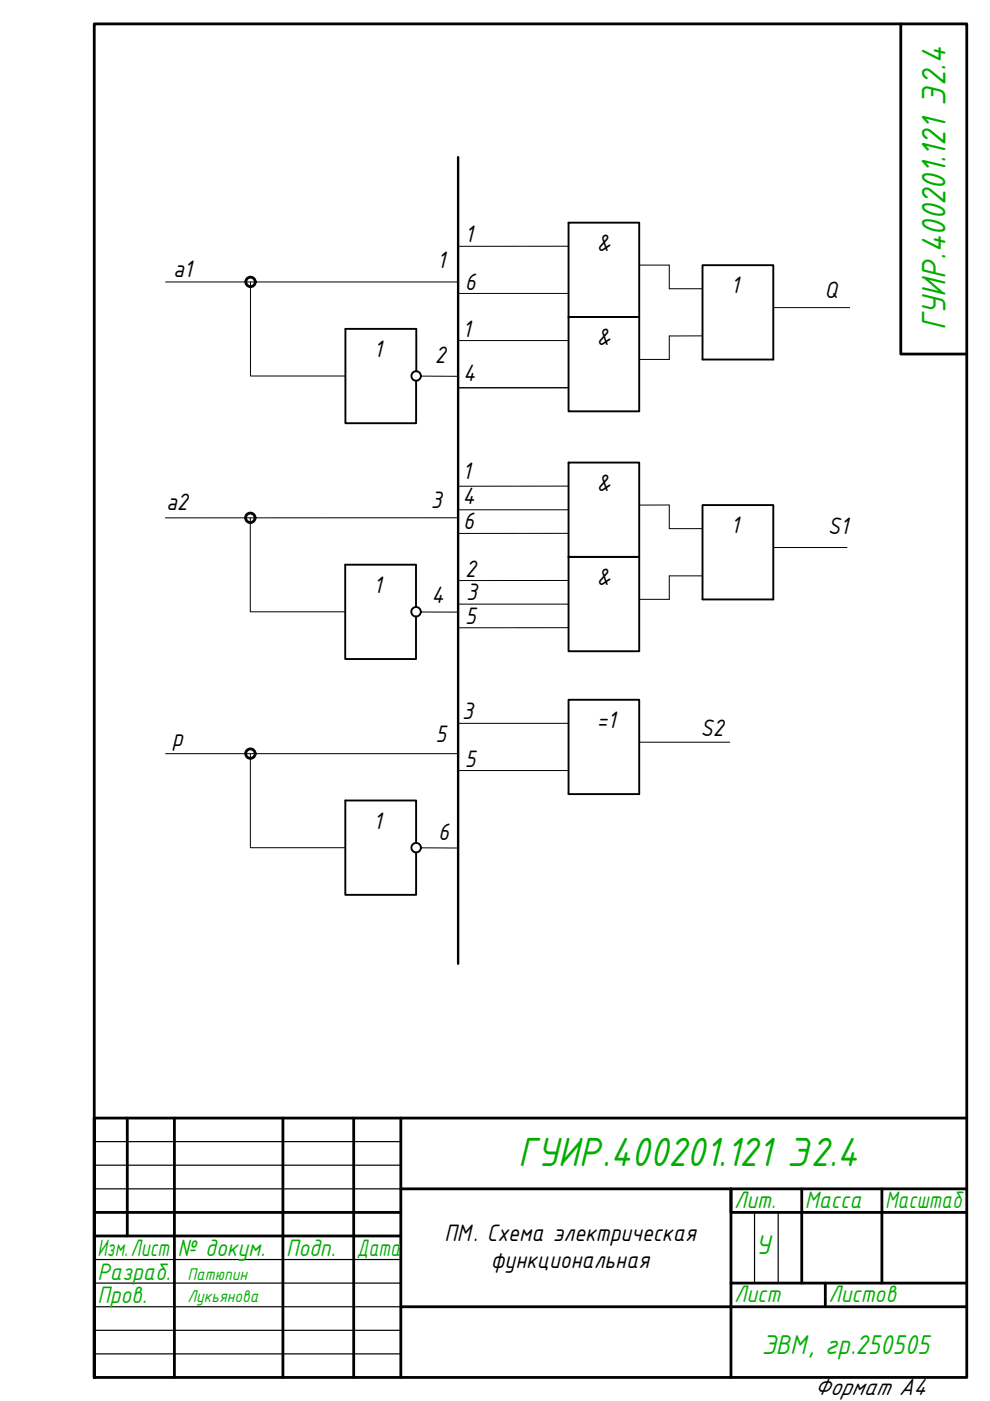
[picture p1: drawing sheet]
<svg xmlns="http://www.w3.org/2000/svg" width="210mm" height="297mm" viewBox="0 0 210 297" stroke-linecap="round" stroke-linejoin="round" font-family="sans-serif">
<!-- layer: 0 -->
<g fill="none" stroke="#000" stroke-width=".59">
<path d="M191 5.1v70h14M27 237.1v25M37 237.1v54.9M60 237.1v54.9M75 237.1v54.9M85 237.1v54.9M205 237.1h-185v54.9h185v-286.9h-185v286.9M20 257.1h65M85 252.1h120M170 252.1v19.9M187 252.1v19.9M205 257.1h-50v-5v39.9"/>
<path d="M20 262.1h65M85 277.1h120M155 272h50M175 272v5.1"/>
<circle cx="53.1" cy="59.8" r="1.01"/>
<circle cx="53.1" cy="109.8" r="1.01"/>
<circle cx="53.1" cy="159.8" r="1.01"/>
</g>
<path d="M20 242h65M20 247h65M20 252.1h65M160 257.1v14.9M165 257.1v14.9M20 267h65M20 272h65M20 277.1h65M20 282.1h65M20 287h65" fill="none" stroke="#000" stroke-width=".25"/>
<path d="M97.1 33.3v171" fill="none" stroke="#000" stroke-width=".51"/>
<g fill="none" stroke="#000" stroke-width=".21">
<path d="M35.1 59.8h62M53.1 59.8v19.9h20.1M120.5 52.2h-23.4M135.5 56.2h6.4v5h7M89.2 79.7l7.9 .1M97.1 62.2h23.4M97.1 72.2h23.4M148.9 71.2h-7v5h-6.4M164 65.2h16.1M120.5 82.2h-23.4M53.1 109.8v19.9h20.1M97.1 109.8h-62"/>
<path d="M97.1 108.1h23.4M120.5 113.1h-23.4M120.5 103.1h-23.4M135.5 107.1h6.4v5h7M164 116.1h15.6M89.2 129.8h7.9M97.1 128.1h23.4M120.5 133.1h-23.4M120.5 123.1h-23.4M148.9 122.1h-7v5h-6.4M35.1 159.8h62M53.1 159.8v19.9h20.1"/>
<path d="M97.1 153.4h23.4M135.5 157.4h19.2M89.2 179.8h8M97.1 163.4h23.4"/>
</g>
<g fill="none" stroke="#000" stroke-width=".4">
<path d="M120.5 47.2h15v20h-15zM148.9 56.2h15.1v20h-15.1zM88.2 69.7h-15v20h15v-9M88.3 69.7v9M120.5 67.2h15v20h-15zM120.5 98.1h15v20h-15zM120.5 118.1h15v20h-15zM148.9 107.1h15.1v20h-15.1zM88.2 128.7v-9h-15v20h15v-9M120.5 148.4h15v20h-15zM88.2 178.7v-9h-15v20h15v-9"/>
<circle cx="88.2" cy="79.7" r="1.01"/>
<circle cx="88.2" cy="129.7" r="1.01"/>
<circle cx="88.2" cy="179.7" r="1.01"/>
</g>
<text font-size="9.3" fill="#00ad00" x="109.9" y="247.2">ГУИР.400201.121 Э2.4</text>
<text font-size="7.8" fill="#00ad00" x="200.5" y="69.9" transform="rotate(-90 200.5 69.9)">ГУИР.400201.121 Э2.4</text>
<g font-size="6.2" fill="#00ad00">
<text x="160.2" y="265.9">У</text>
<text x="161.5" y="287">ЭВМ, гр.250505</text>
</g>
<g font-size="5.4">
<text x="98.6" y="51.3">1</text>
<text x="126.5" y="53.2">&amp;</text>
<text x="36.7" y="58.7">a1</text>
<text x="92.7" y="56.9">1</text>
<text x="98.5" y="61.5">6</text>
<text x="154.9" y="62.2">1</text>
<text x="174.8" y="63.2">Q</text>
<text x="98.1" y="71.5">1</text>
<text x="79.2" y="75.7">1</text>
<text x="92.2" y="76.9">2</text>
<text x="126.5" y="73.2">&amp;</text>
<text x="98.2" y="80.8">4</text>
<text x="98" y="101.6">1</text>
<text x="91.4" y="107.7">3</text>
<text x="98" y="106.9">4</text>
<text x="126.5" y="104.1">&amp;</text>
<text x="35.2" y="108.2">a2</text>
<text x="98.2" y="112.1">6</text>
<text x="154.9" y="113.1">1</text>
<text x="175.5" y="113.2">S1</text>
<text x="79.2" y="125.7">1</text>
<text x="98.6" y="122.4">2</text>
<text x="126.5" y="124.1">&amp;</text>
<text x="91.5" y="127.9">4</text>
<text x="98.8" y="127.1">3</text>
<text x="98.7" y="132.3">5</text>
<text x="98" y="152.4">3</text>
<text x="126.5" y="154.4">=1</text>
<text x="36.5" y="158.1">p</text>
<text x="92.4" y="157.4">5</text>
<text x="148.5" y="156">S2</text>
<text x="98.5" y="162.6">5</text>
<text x="79.2" y="175.7">1</text>
<text x="92.9" y="178">6</text>
<text x="94.3" y="263.1">ПМ. Схема электрическая</text>
<text x="104.1" y="268.9">функциональная</text>
<text x="172.7" y="295.9">Формат А4</text>
</g>
<g font-size="5.4" fill="#00ad00">
<text x="155.7" y="256.1">Лит.</text>
<text x="170.6" y="256.1">Масса</text>
<text x="187.7" y="256.1">Масштаб</text>
<text x="20.7" y="266.3">Изм.Лист</text>
<text x="37.7" y="266.3">№ докум.</text>
<text x="60.7" y="266.3">Подп.</text>
<text x="75.6" y="266.3">Дата</text>
<text x="20.7" y="271.3">Разраб.</text>
<text x="20.7" y="276.3">Пров.</text>
<text x="155.7" y="276">Лист</text>
<text x="175.7" y="276">Листов</text>
</g>
<g font-size="3.9" fill="#00ad00">
<text x="39.7" y="271.3">Патюпин</text>
<text x="39.7" y="276.1">Лукьянова</text>
</g>
</svg>
